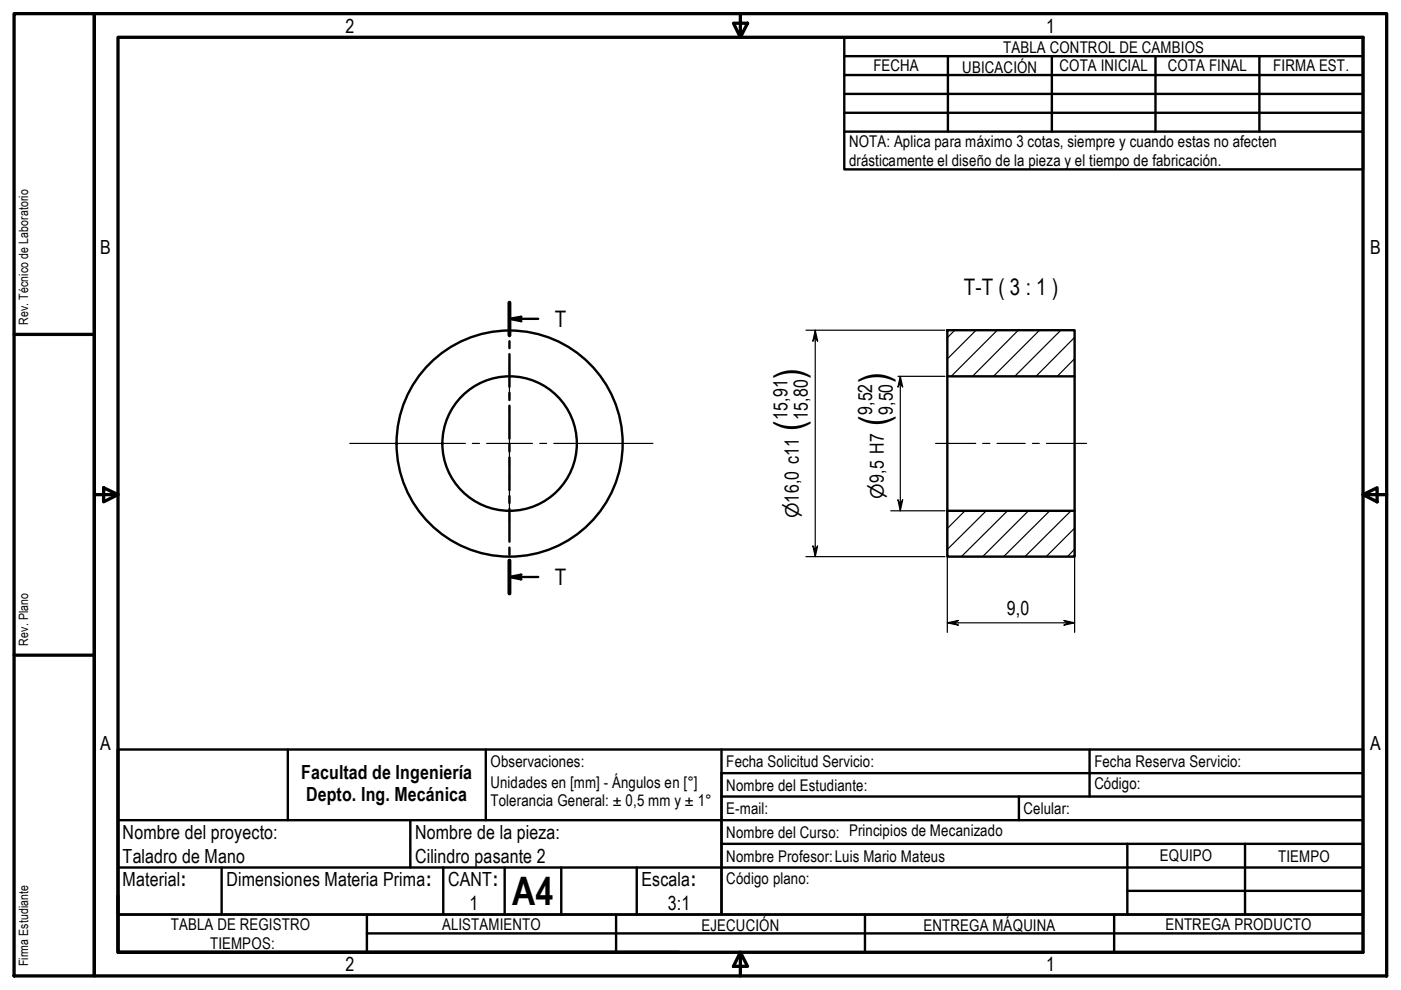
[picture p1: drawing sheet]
<svg xmlns="http://www.w3.org/2000/svg" width="297mm" height="210mm" viewBox="0 0 297 210" stroke-linecap="round" stroke-linejoin="round" font-family="sans-serif">
<!-- layer: Hatch (ISO) -->
<g fill="none" stroke="#000" stroke-width=".25">
<path d="M202.4 70l-1.5 1.6M206.9 70l-6 6.1M211.5 70l-9.8 9.8M215.9 70l-9.7 9.8M220.4 70l-9.8 9.8M224.9 70l-9.8 9.8M227.8 76l-3.6 3.8M227.8 71.5l-8.2 8.3M204.6 108.3l-3.7 3.7M209.1 108.3l-8.2 8.2M213.6 108.3l-9.8 9.7M218.1 108.3l-9.8 9.7"/>
<path d="M222.6 108.3l-9.8 9.7M227.1 108.3l-9.8 9.7M227.8 116.4l-1.5 1.6M227.8 112l-6 6"/>
</g>
<!-- layer: Visible (ISO) -->
<g fill="none" stroke="#000" stroke-width=".51">
<path d="M200.9 70h26.9v9.8h-26.9zM200.9 79.8v28.5M227.8 79.8v28.5M200.9 108.3h26.9v9.7h-26.9z"/>
<circle cx="108" cy="94" r="14.3"/>
<circle cx="108" cy="94" r="24"/>
</g>
<!-- layer: Section Line (ISO) -->
<g fill="none" stroke="#000" stroke-width=".51">
<path d="M108 67.6l2.6-.4-.9 .4 .9 .5zM108 64.2v6.9M108 72.4v1.4M108 75.1v6.9M108 67.6h6.1M108 83.3v1.5M108 86v7M108 94.2v1.5M108 97v6.9M108 105.2v1.5M108 107.9v6.9M108 116.1v1.5"/>
<path d="M108 118.8v7M108 122.3l2.6-.5-.9 .5 .9 .5zM108 122.3h6.1"/>
</g>
<path d="M108 64.2v6.9M108 118.8v7" fill="none" stroke="#000" stroke-width=".83"/>
<g fill="#000">
<path d="M108 67.6l2.6-.4-.9 .4 .9 .5z" fill-rule="evenodd"/>
<path d="M108 122.3l2.6-.5-.9 .5 .9 .5z" fill-rule="evenodd"/>
</g>
<!-- layer: Title (ISO) -->
<g fill="none" stroke="#000" stroke-width=".51">
<path d="M179 7.9h110v28h-110zM179 19.9h110M179 15.9h110M179 11.9h110M201 11.9v16M223 11.9v16M245 11.9v16M267 11.9v16M179 23.9h110M179 27.9h110M25 158.9h264v35h-136v-30h136M25 158.9v35h128v-35"/>
<path d="M25 158.9v35M61 158.9v15M103 158.9v15M231 158.9v10M25 173.9h264M87 173.9v10M153 178.9h136v15M153 168.9h136M216 168.9v5M239 178.9v15M264 178.9v15M25 193.9h264v8h-264z"/>
<path d="M25 183.9h264M47 183.9v10M77.8 193.9v8M77.8 197.9h211.2M94 183.9v10M107 183.9v10M119 183.9v10M130.6 193.9v8M135 183.9v10M183.4 193.9v8M236.2 193.9v8M239 188.9h50"/>
</g>
<!-- layer: Border (ISO) -->
<g fill="none" stroke="#000" stroke-width=".7">
<path d="M3 2.9h17v204h-17zM20 2.9h274v204h-274zM25 7.9h264v194h-264zM155.5 4.9h3l-1.5 3zM157 2.9v5M3 70.9h17M20 104.9h5M22 103.4l3 1.5-3 1.5zM289 104.9l3-1.5v3zM289 104.9h5M3 138.9h17M25 189.9v12h119"/>
<path d="M157 201.9l1.5 3h-3zM157 201.9v5"/>
</g>
<!-- layer: Dimension (ISO) -->
<g fill="none" stroke="#000" stroke-width=".25">
<path d="M170.9 70h29.4M172.8 70l.6 2.4-.6-.9-.5 .9zM172.8 70v48M190.4 79.8h9.9M190.9 79.8l.5 2.3-.5-.8-.5 .8zM190.9 79.8v28.5M170.9 118h29.4M172.3 115.7l.5 .9 .6-.9-.6 2.3zM188.8 108.3h11.5M190.4 106l.5 .8 .5-.8-.5 2.3zM200.9 108.8v25.3M227.8 108.8v25.3"/>
<path d="M200.9 132.1l2.3-.6-.8 .6 .8 .5zM200.9 132.1h26.9M225.6 131.5l2.2 .6-2.2 .5 .8-.5z"/>
</g>
<g fill="#000">
<path d="M172.8 70l.6 2.4-.6-.9-.5 .9z" fill-rule="evenodd"/>
<path d="M190.9 79.8l.5 2.3-.5-.8-.5 .8z" fill-rule="evenodd"/>
<path d="M172.3 115.7l.5 .9 .6-.9-.6 2.3z" fill-rule="evenodd"/>
<path d="M190.4 106l.5 .8 .5-.8-.5 2.3z" fill-rule="evenodd"/>
<path d="M200.9 132.1l2.3-.6-.8 .6 .8 .5z" fill-rule="evenodd"/>
<path d="M225.6 131.5l2.2 .6-2.2 .5 .8-.5z" fill-rule="evenodd"/>
</g>
<!-- layer: Centerline (ISO) -->
<path d="M198.4 94h8.5M208.3 94h1.6M211.4 94h6M218.9 94h1.4M221.9 94h8.5" fill="none" stroke="#000" stroke-width=".25"/>
<!-- layer: Center Mark (ISO) -->
<path d="M108 77.3v7.4M74.2 94h24.5M100.1 94h1.6M103.2 94h9.7M108 86.1v1.6M108 89.2v9.7M114.4 94h1.5M117.4 94h21M108 100.4v1.5M108 103.4v7.4" fill="none" stroke="#000" stroke-width=".25"/>
<g font-size="8.3">
<text x="170.1" y="80.4" transform="rotate(-90 170.1 80.4)">)</text>
<text x="188.1" y="81.3" transform="rotate(-90 188.1 81.3)">)</text>
<text x="170.1" y="91.3" transform="rotate(-90 170.1 91.3)">(</text>
<text x="188.1" y="90.3" transform="rotate(-90 188.1 90.3)">(</text>
<text x="108.6" y="191.9">A4</text>
</g>
<g font-size="4.8">
<text x="204.3" y="62.5">T-T ( 3 : 1 )</text>
<text x="117.6" y="69.4">T</text>
<text x="117.6" y="124.1">T</text>
</g>
<g font-size="4.1">
<text x="73.3" y="6.9">2</text>
<text x="221.8" y="6.9">1</text>
<text x="21.2" y="53.9">B</text>
<text x="290.5" y="53.9">B</text>
<text x="166.9" y="89.1" transform="rotate(-90 166.9 89.1)">15,91</text>
<text x="171.3" y="89.1" transform="rotate(-90 171.3 89.1)">15,80</text>
<text x="184.9" y="88" transform="rotate(-90 184.9 88)">9,52</text>
<text x="189.3" y="88" transform="rotate(-90 189.3 88)">9,50</text>
<text x="213.5" y="130.5">9,0</text>
<text x="21.2" y="158.9">A</text>
<text x="290.5" y="158.9">A</text>
<text x="63.9" y="165.1">Facultad de Ingeniería</text>
<text x="64.9" y="169.8">Depto. Ing. Mecánica</text>
<text x="26" y="177.9">Nombre del proyecto:</text>
<text x="88" y="177.9">Nombre de la pieza:</text>
<text x="26" y="182.9">Taladro de Mano</text>
<text x="88" y="183">Cilindro pasante 2</text>
<text x="26" y="187.9">Material:</text>
<text x="48" y="187.9">Dimensiones Materia Prima:</text>
<text x="95" y="187.9">CANT:</text>
<text x="136" y="187.9">Escala:</text>
<text x="99.6" y="192.9">1</text>
<text x="141.6" y="192.9">3:1</text>
<text x="73.3" y="205.9">2</text>
<text x="221.8" y="205.9">1</text>
</g>
<g font-size="3.9">
<text x="187.4" y="105.8" transform="rotate(-90 187.4 105.8)">⌀9,5 H7</text>
<text x="169.4" y="109.9" transform="rotate(-90 169.4 109.9)">⌀16,0 c11</text>
</g>
<g font-size="3.4">
<text x="212.7" y="11.1">TABLA CONTROL DE CAMBIOS</text>
<text x="185.2" y="15.1">FECHA</text>
<text x="204" y="15.5">UBICACIÓN</text>
<text x="224.6" y="15.1">COTA INICIAL</text>
<text x="247.6" y="15.1">COTA FINAL</text>
<text x="269.9" y="15.1">FIRMA EST.</text>
<text x="180" y="31.2">NOTA: Aplica para máximo 3 cotas, siempre y cuando estas no afecten</text>
<text x="180" y="35.2">drásticamente el diseño de la pieza y el tiempo de fabricación.</text>
<text x="104" y="167.1">Unidades en [mm] - Ángulos en [°]</text>
<text x="104" y="162.7">Observaciones:</text>
<text x="154" y="167.6">Nombre del Estudiante:</text>
<text x="154" y="162.7">Fecha Solicitud Servicio:</text>
<text x="232" y="167.3">Código:</text>
<text x="232" y="162.7">Fecha Reserva Servicio:</text>
<text x="104" y="170.8">Tolerancia General: ± 0,5 mm y ± 1°</text>
<text x="154" y="172.6">E-mail:</text>
<text x="217" y="172.6">Celular:</text>
<text x="154" y="177.6">Nombre del Curso: Principios de Mecanizado</text>
<text x="154" y="182.7">Nombre Profesor:Luis Mario Mateus</text>
<text x="245.9" y="182.6">EQUIPO</text>
<text x="271" y="182.7">TIEMPO</text>
<text x="154" y="187.4">Código plano:</text>
<text x="36.2" y="197.2">TABLA DE REGISTRO</text>
<text x="93.7" y="197.1">ALISTAMIENTO</text>
<text x="148.7" y="197.5">EJECUCIÓN</text>
<text x="195.8" y="197.4">ENTREGA MÁQUINA</text>
<text x="247.1" y="197.1">ENTREGA PRODUCTO</text>
<text x="44.6" y="201.1">TIEMPOS:</text>
</g>
<g font-size="2.7">
<text x="6" y="68.9" transform="rotate(-90 6 68.9)">Rev. Técnico de Laboratorio</text>
<text x="6" y="136.9" transform="rotate(-90 6 136.9)">Rev. Plano</text>
<text x="6" y="204.9" transform="rotate(-90 6 204.9)">Firma Estudiante</text>
</g>
</svg>
